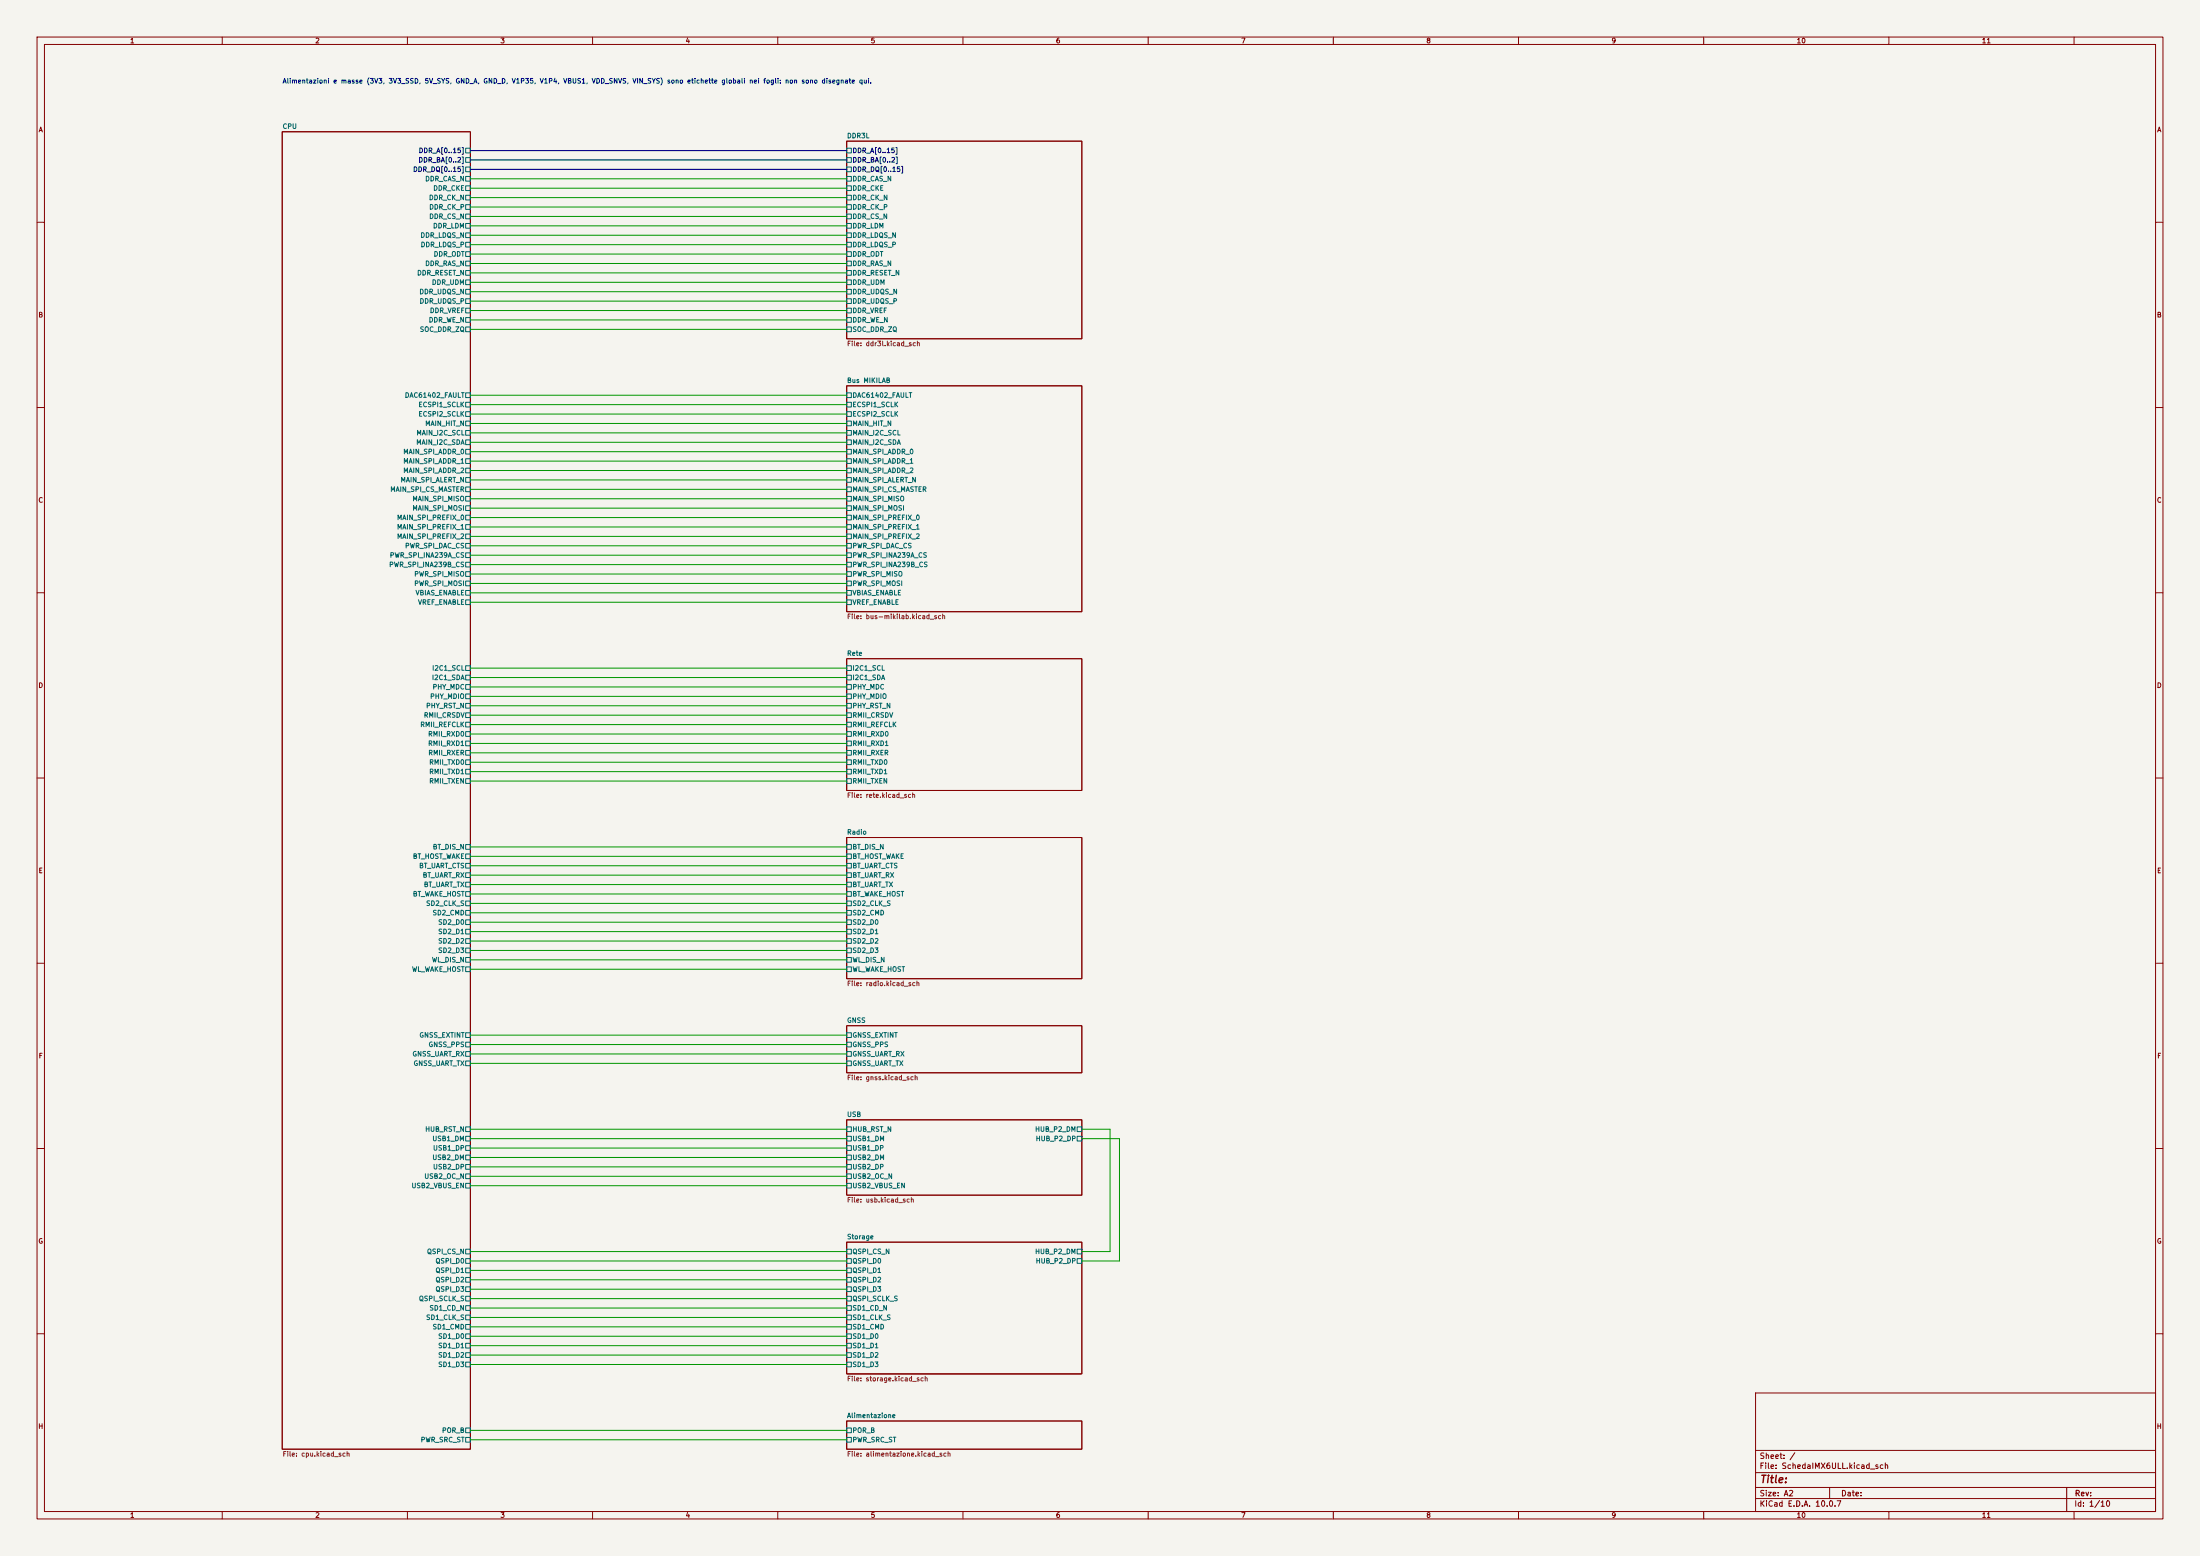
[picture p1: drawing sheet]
(kicad_sch (version 20260306) (generator "eeschema") (generator_version "10.0") (paper "A2") (lib_symbols) (sheet (at 228.60 38.10) (size 63.50 53.34) (exclude_from_sim no) (in_bom yes) (on_board yes) (dnp no) (fields_autoplaced yes) (stroke (width 0.1524) (type solid)) (fill (color 0 0 0 0)) (property "Sheetname" "DDR3L" (at 228.60 37.39 0) (effects (font (size 1.27 1.27)) (justify left bottom))) (property "Sheetfile" "ddr3l.kicad_sch" (at 228.60 92.02 0) (effects (font (size 1.27 1.27)) (justify left top))) (pin "DDR_A[0..15]" passive (at 228.60 40.64 180) (effects (font (size 1.27 1.27)) (justify left))) (pin "DDR_BA[0..2]" passive (at 228.60 43.18 180) (effects (font (size 1.27 1.27)) (justify left))) (pin "DDR_DQ[0..15]" passive (at 228.60 45.72 180) (effects (font (size 1.27 1.27)) (justify left))) (pin "DDR_CAS_N" passive (at 228.60 48.26 180) (effects (font (size 1.27 1.27)) (justify left))) (pin "DDR_CKE" passive (at 228.60 50.80 180) (effects (font (size 1.27 1.27)) (justify left))) (pin "DDR_CK_N" passive (at 228.60 53.34 180) (effects (font (size 1.27 1.27)) (justify left))) (pin "DDR_CK_P" passive (at 228.60 55.88 180) (effects (font (size 1.27 1.27)) (justify left))) (pin "DDR_CS_N" passive (at 228.60 58.42 180) (effects (font (size 1.27 1.27)) (justify left))) (pin "DDR_LDM" passive (at 228.60 60.96 180) (effects (font (size 1.27 1.27)) (justify left))) (pin "DDR_LDQS_N" passive (at 228.60 63.50 180) (effects (font (size 1.27 1.27)) (justify left))) (pin "DDR_LDQS_P" passive (at 228.60 66.04 180) (effects (font (size 1.27 1.27)) (justify left))) (pin "DDR_ODT" passive (at 228.60 68.58 180) (effects (font (size 1.27 1.27)) (justify left))) (pin "DDR_RAS_N" passive (at 228.60 71.12 180) (effects (font (size 1.27 1.27)) (justify left))) (pin "DDR_RESET_N" passive (at 228.60 73.66 180) (effects (font (size 1.27 1.27)) (justify left))) (pin "DDR_UDM" passive (at 228.60 76.20 180) (effects (font (size 1.27 1.27)) (justify left))) (pin "DDR_UDQS_N" passive (at 228.60 78.74 180) (effects (font (size 1.27 1.27)) (justify left))) (pin "DDR_UDQS_P" passive (at 228.60 81.28 180) (effects (font (size 1.27 1.27)) (justify left))) (pin "DDR_VREF" passive (at 228.60 83.82 180) (effects (font (size 1.27 1.27)) (justify left))) (pin "DDR_WE_N" passive (at 228.60 86.36 180) (effects (font (size 1.27 1.27)) (justify left))) (pin "SOC_DDR_ZQ" passive (at 228.60 88.90 180) (effects (font (size 1.27 1.27)) (justify left)))) (sheet (at 228.60 104.14) (size 63.50 60.96) (exclude_from_sim no) (in_bom yes) (on_board yes) (dnp no) (fields_autoplaced yes) (stroke (width 0.1524) (type solid)) (fill (color 0 0 0 0)) (property "Sheetname" "Bus MIKILAB" (at 228.60 103.43 0) (effects (font (size 1.27 1.27)) (justify left bottom))) (property "Sheetfile" "bus-mikilab.kicad_sch" (at 228.60 165.68 0) (effects (font (size 1.27 1.27)) (justify left top))) (pin "DAC61402_FAULT" passive (at 228.60 106.68 180) (effects (font (size 1.27 1.27)) (justify left))) (pin "ECSPI1_SCLK" passive (at 228.60 109.22 180) (effects (font (size 1.27 1.27)) (justify left))) (pin "ECSPI2_SCLK" passive (at 228.60 111.76 180) (effects (font (size 1.27 1.27)) (justify left))) (pin "MAIN_HIT_N" passive (at 228.60 114.30 180) (effects (font (size 1.27 1.27)) (justify left))) (pin "MAIN_I2C_SCL" passive (at 228.60 116.84 180) (effects (font (size 1.27 1.27)) (justify left))) (pin "MAIN_I2C_SDA" passive (at 228.60 119.38 180) (effects (font (size 1.27 1.27)) (justify left))) (pin "MAIN_SPI_ADDR_0" passive (at 228.60 121.92 180) (effects (font (size 1.27 1.27)) (justify left))) (pin "MAIN_SPI_ADDR_1" passive (at 228.60 124.46 180) (effects (font (size 1.27 1.27)) (justify left))) (pin "MAIN_SPI_ADDR_2" passive (at 228.60 127.00 180) (effects (font (size 1.27 1.27)) (justify left))) (pin "MAIN_SPI_ALERT_N" passive (at 228.60 129.54 180) (effects (font (size 1.27 1.27)) (justify left))) (pin "MAIN_SPI_CS_MASTER" passive (at 228.60 132.08 180) (effects (font (size 1.27 1.27)) (justify left))) (pin "MAIN_SPI_MISO" passive (at 228.60 134.62 180) (effects (font (size 1.27 1.27)) (justify left))) (pin "MAIN_SPI_MOSI" passive (at 228.60 137.16 180) (effects (font (size 1.27 1.27)) (justify left))) (pin "MAIN_SPI_PREFIX_0" passive (at 228.60 139.70 180) (effects (font (size 1.27 1.27)) (justify left))) (pin "MAIN_SPI_PREFIX_1" passive (at 228.60 142.24 180) (effects (font (size 1.27 1.27)) (justify left))) (pin "MAIN_SPI_PREFIX_2" passive (at 228.60 144.78 180) (effects (font (size 1.27 1.27)) (justify left))) (pin "PWR_SPI_DAC_CS" passive (at 228.60 147.32 180) (effects (font (size 1.27 1.27)) (justify left))) (pin "PWR_SPI_INA239A_CS" passive (at 228.60 149.86 180) (effects (font (size 1.27 1.27)) (justify left))) (pin "PWR_SPI_INA239B_CS" passive (at 228.60 152.40 180) (effects (font (size 1.27 1.27)) (justify left))) (pin "PWR_SPI_MISO" passive (at 228.60 154.94 180) (effects (font (size 1.27 1.27)) (justify left))) (pin "PWR_SPI_MOSI" passive (at 228.60 157.48 180) (effects (font (size 1.27 1.27)) (justify left))) (pin "VBIAS_ENABLE" passive (at 228.60 160.02 180) (effects (font (size 1.27 1.27)) (justify left))) (pin "VREF_ENABLE" passive (at 228.60 162.56 180) (effects (font (size 1.27 1.27)) (justify left)))) (sheet (at 228.60 177.80) (size 63.50 35.56) (exclude_from_sim no) (in_bom yes) (on_board yes) (dnp no) (fields_autoplaced yes) (stroke (width 0.1524) (type solid)) (fill (color 0 0 0 0)) (property "Sheetname" "Rete" (at 228.60 177.09 0) (effects (font (size 1.27 1.27)) (justify left bottom))) (property "Sheetfile" "rete.kicad_sch" (at 228.60 213.94 0) (effects (font (size 1.27 1.27)) (justify left top))) (pin "I2C1_SCL" passive (at 228.60 180.34 180) (effects (font (size 1.27 1.27)) (justify left))) (pin "I2C1_SDA" passive (at 228.60 182.88 180) (effects (font (size 1.27 1.27)) (justify left))) (pin "PHY_MDC" passive (at 228.60 185.42 180) (effects (font (size 1.27 1.27)) (justify left))) (pin "PHY_MDIO" passive (at 228.60 187.96 180) (effects (font (size 1.27 1.27)) (justify left))) (pin "PHY_RST_N" passive (at 228.60 190.50 180) (effects (font (size 1.27 1.27)) (justify left))) (pin "RMII_CRSDV" passive (at 228.60 193.04 180) (effects (font (size 1.27 1.27)) (justify left))) (pin "RMII_REFCLK" passive (at 228.60 195.58 180) (effects (font (size 1.27 1.27)) (justify left))) (pin "RMII_RXD0" passive (at 228.60 198.12 180) (effects (font (size 1.27 1.27)) (justify left))) (pin "RMII_RXD1" passive (at 228.60 200.66 180) (effects (font (size 1.27 1.27)) (justify left))) (pin "RMII_RXER" passive (at 228.60 203.20 180) (effects (font (size 1.27 1.27)) (justify left))) (pin "RMII_TXD0" passive (at 228.60 205.74 180) (effects (font (size 1.27 1.27)) (justify left))) (pin "RMII_TXD1" passive (at 228.60 208.28 180) (effects (font (size 1.27 1.27)) (justify left))) (pin "RMII_TXEN" passive (at 228.60 210.82 180) (effects (font (size 1.27 1.27)) (justify left)))) (sheet (at 228.60 226.06) (size 63.50 38.10) (exclude_from_sim no) (in_bom yes) (on_board yes) (dnp no) (fields_autoplaced yes) (stroke (width 0.1524) (type solid)) (fill (color 0 0 0 0)) (property "Sheetname" "Radio" (at 228.60 225.35 0) (effects (font (size 1.27 1.27)) (justify left bottom))) (property "Sheetfile" "radio.kicad_sch" (at 228.60 264.74 0) (effects (font (size 1.27 1.27)) (justify left top))) (pin "BT_DIS_N" passive (at 228.60 228.60 180) (effects (font (size 1.27 1.27)) (justify left))) (pin "BT_HOST_WAKE" passive (at 228.60 231.14 180) (effects (font (size 1.27 1.27)) (justify left))) (pin "BT_UART_CTS" passive (at 228.60 233.68 180) (effects (font (size 1.27 1.27)) (justify left))) (pin "BT_UART_RX" passive (at 228.60 236.22 180) (effects (font (size 1.27 1.27)) (justify left))) (pin "BT_UART_TX" passive (at 228.60 238.76 180) (effects (font (size 1.27 1.27)) (justify left))) (pin "BT_WAKE_HOST" passive (at 228.60 241.30 180) (effects (font (size 1.27 1.27)) (justify left))) (pin "SD2_CLK_S" passive (at 228.60 243.84 180) (effects (font (size 1.27 1.27)) (justify left))) (pin "SD2_CMD" passive (at 228.60 246.38 180) (effects (font (size 1.27 1.27)) (justify left))) (pin "SD2_D0" passive (at 228.60 248.92 180) (effects (font (size 1.27 1.27)) (justify left))) (pin "SD2_D1" passive (at 228.60 251.46 180) (effects (font (size 1.27 1.27)) (justify left))) (pin "SD2_D2" passive (at 228.60 254.00 180) (effects (font (size 1.27 1.27)) (justify left))) (pin "SD2_D3" passive (at 228.60 256.54 180) (effects (font (size 1.27 1.27)) (justify left))) (pin "WL_DIS_N" passive (at 228.60 259.08 180) (effects (font (size 1.27 1.27)) (justify left))) (pin "WL_WAKE_HOST" passive (at 228.60 261.62 180) (effects (font (size 1.27 1.27)) (justify left)))) (sheet (at 228.60 276.86) (size 63.50 12.70) (exclude_from_sim no) (in_bom yes) (on_board yes) (dnp no) (fields_autoplaced yes) (stroke (width 0.1524) (type solid)) (fill (color 0 0 0 0)) (property "Sheetname" "GNSS" (at 228.60 276.15 0) (effects (font (size 1.27 1.27)) (justify left bottom))) (property "Sheetfile" "gnss.kicad_sch" (at 228.60 290.14 0) (effects (font (size 1.27 1.27)) (justify left top))) (pin "GNSS_EXTINT" passive (at 228.60 279.40 180) (effects (font (size 1.27 1.27)) (justify left))) (pin "GNSS_PPS" passive (at 228.60 281.94 180) (effects (font (size 1.27 1.27)) (justify left))) (pin "GNSS_UART_RX" passive (at 228.60 284.48 180) (effects (font (size 1.27 1.27)) (justify left))) (pin "GNSS_UART_TX" passive (at 228.60 287.02 180) (effects (font (size 1.27 1.27)) (justify left)))) (sheet (at 228.60 302.26) (size 63.50 20.32) (exclude_from_sim no) (in_bom yes) (on_board yes) (dnp no) (fields_autoplaced yes) (stroke (width 0.1524) (type solid)) (fill (color 0 0 0 0)) (property "Sheetname" "USB" (at 228.60 301.55 0) (effects (font (size 1.27 1.27)) (justify left bottom))) (property "Sheetfile" "usb.kicad_sch" (at 228.60 323.16 0) (effects (font (size 1.27 1.27)) (justify left top))) (pin "HUB_RST_N" passive (at 228.60 304.80 180) (effects (font (size 1.27 1.27)) (justify left))) (pin "USB1_DM" passive (at 228.60 307.34 180) (effects (font (size 1.27 1.27)) (justify left))) (pin "USB1_DP" passive (at 228.60 309.88 180) (effects (font (size 1.27 1.27)) (justify left))) (pin "USB2_DM" passive (at 228.60 312.42 180) (effects (font (size 1.27 1.27)) (justify left))) (pin "USB2_DP" passive (at 228.60 314.96 180) (effects (font (size 1.27 1.27)) (justify left))) (pin "USB2_OC_N" passive (at 228.60 317.50 180) (effects (font (size 1.27 1.27)) (justify left))) (pin "USB2_VBUS_EN" passive (at 228.60 320.04 180) (effects (font (size 1.27 1.27)) (justify left))) (pin "HUB_P2_DM" passive (at 292.10 304.80 0) (effects (font (size 1.27 1.27)) (justify right))) (pin "HUB_P2_DP" passive (at 292.10 307.34 0) (effects (font (size 1.27 1.27)) (justify right)))) (sheet (at 228.60 335.28) (size 63.50 35.56) (exclude_from_sim no) (in_bom yes) (on_board yes) (dnp no) (fields_autoplaced yes) (stroke (width 0.1524) (type solid)) (fill (color 0 0 0 0)) (property "Sheetname" "Storage" (at 228.60 334.57 0) (effects (font (size 1.27 1.27)) (justify left bottom))) (property "Sheetfile" "storage.kicad_sch" (at 228.60 371.42 0) (effects (font (size 1.27 1.27)) (justify left top))) (pin "QSPI_CS_N" passive (at 228.60 337.82 180) (effects (font (size 1.27 1.27)) (justify left))) (pin "QSPI_D0" passive (at 228.60 340.36 180) (effects (font (size 1.27 1.27)) (justify left))) (pin "QSPI_D1" passive (at 228.60 342.90 180) (effects (font (size 1.27 1.27)) (justify left))) (pin "QSPI_D2" passive (at 228.60 345.44 180) (effects (font (size 1.27 1.27)) (justify left))) (pin "QSPI_D3" passive (at 228.60 347.98 180) (effects (font (size 1.27 1.27)) (justify left))) (pin "QSPI_SCLK_S" passive (at 228.60 350.52 180) (effects (font (size 1.27 1.27)) (justify left))) (pin "SD1_CD_N" passive (at 228.60 353.06 180) (effects (font (size 1.27 1.27)) (justify left))) (pin "SD1_CLK_S" passive (at 228.60 355.60 180) (effects (font (size 1.27 1.27)) (justify left))) (pin "SD1_CMD" passive (at 228.60 358.14 180) (effects (font (size 1.27 1.27)) (justify left))) (pin "SD1_D0" passive (at 228.60 360.68 180) (effects (font (size 1.27 1.27)) (justify left))) (pin "SD1_D1" passive (at 228.60 363.22 180) (effects (font (size 1.27 1.27)) (justify left))) (pin "SD1_D2" passive (at 228.60 365.76 180) (effects (font (size 1.27 1.27)) (justify left))) (pin "SD1_D3" passive (at 228.60 368.30 180) (effects (font (size 1.27 1.27)) (justify left))) (pin "HUB_P2_DM" passive (at 292.10 337.82 0) (effects (font (size 1.27 1.27)) (justify right))) (pin "HUB_P2_DP" passive (at 292.10 340.36 0) (effects (font (size 1.27 1.27)) (justify right)))) (sheet (at 228.60 383.54) (size 63.50 7.62) (exclude_from_sim no) (in_bom yes) (on_board yes) (dnp no) (fields_autoplaced yes) (stroke (width 0.1524) (type solid)) (fill (color 0 0 0 0)) (property "Sheetname" "Alimentazione" (at 228.60 382.83 0) (effects (font (size 1.27 1.27)) (justify left bottom))) (property "Sheetfile" "alimentazione.kicad_sch" (at 228.60 391.74 0) (effects (font (size 1.27 1.27)) (justify left top))) (pin "POR_B" passive (at 228.60 386.08 180) (effects (font (size 1.27 1.27)) (justify left))) (pin "PWR_SRC_ST" passive (at 228.60 388.62 180) (effects (font (size 1.27 1.27)) (justify left)))) (sheet (at 76.20 35.56) (size 50.80 355.60) (exclude_from_sim no) (in_bom yes) (on_board yes) (dnp no) (fields_autoplaced yes) (stroke (width 0.1524) (type solid)) (fill (color 0 0 0 0)) (property "Sheetname" "CPU" (at 76.20 34.85 0) (effects (font (size 1.27 1.27)) (justify left bottom))) (property "Sheetfile" "cpu.kicad_sch" (at 76.20 391.74 0) (effects (font (size 1.27 1.27)) (justify left top))) (pin "DDR_A[0..15]" passive (at 127.00 40.64 0) (effects (font (size 1.27 1.27)) (justify right))) (pin "DDR_BA[0..2]" passive (at 127.00 43.18 0) (effects (font (size 1.27 1.27)) (justify right))) (pin "DDR_DQ[0..15]" passive (at 127.00 45.72 0) (effects (font (size 1.27 1.27)) (justify right))) (pin "DDR_CAS_N" passive (at 127.00 48.26 0) (effects (font (size 1.27 1.27)) (justify right))) (pin "DDR_CKE" passive (at 127.00 50.80 0) (effects (font (size 1.27 1.27)) (justify right))) (pin "DDR_CK_N" passive (at 127.00 53.34 0) (effects (font (size 1.27 1.27)) (justify right))) (pin "DDR_CK_P" passive (at 127.00 55.88 0) (effects (font (size 1.27 1.27)) (justify right))) (pin "DDR_CS_N" passive (at 127.00 58.42 0) (effects (font (size 1.27 1.27)) (justify right))) (pin "DDR_LDM" passive (at 127.00 60.96 0) (effects (font (size 1.27 1.27)) (justify right))) (pin "DDR_LDQS_N" passive (at 127.00 63.50 0) (effects (font (size 1.27 1.27)) (justify right))) (pin "DDR_LDQS_P" passive (at 127.00 66.04 0) (effects (font (size 1.27 1.27)) (justify right))) (pin "DDR_ODT" passive (at 127.00 68.58 0) (effects (font (size 1.27 1.27)) (justify right))) (pin "DDR_RAS_N" passive (at 127.00 71.12 0) (effects (font (size 1.27 1.27)) (justify right))) (pin "DDR_RESET_N" passive (at 127.00 73.66 0) (effects (font (size 1.27 1.27)) (justify right))) (pin "DDR_UDM" passive (at 127.00 76.20 0) (effects (font (size 1.27 1.27)) (justify right))) (pin "DDR_UDQS_N" passive (at 127.00 78.74 0) (effects (font (size 1.27 1.27)) (justify right))) (pin "DDR_UDQS_P" passive (at 127.00 81.28 0) (effects (font (size 1.27 1.27)) (justify right))) (pin "DDR_VREF" passive (at 127.00 83.82 0) (effects (font (size 1.27 1.27)) (justify right))) (pin "DDR_WE_N" passive (at 127.00 86.36 0) (effects (font (size 1.27 1.27)) (justify right))) (pin "SOC_DDR_ZQ" passive (at 127.00 88.90 0) (effects (font (size 1.27 1.27)) (justify right))) (pin "DAC61402_FAULT" passive (at 127.00 106.68 0) (effects (font (size 1.27 1.27)) (justify right))) (pin "ECSPI1_SCLK" passive (at 127.00 109.22 0) (effects (font (size 1.27 1.27)) (justify right))) (pin "ECSPI2_SCLK" passive (at 127.00 111.76 0) (effects (font (size 1.27 1.27)) (justify right))) (pin "MAIN_HIT_N" passive (at 127.00 114.30 0) (effects (font (size 1.27 1.27)) (justify right))) (pin "MAIN_I2C_SCL" passive (at 127.00 116.84 0) (effects (font (size 1.27 1.27)) (justify right))) (pin "MAIN_I2C_SDA" passive (at 127.00 119.38 0) (effects (font (size 1.27 1.27)) (justify right))) (pin "MAIN_SPI_ADDR_0" passive (at 127.00 121.92 0) (effects (font (size 1.27 1.27)) (justify right))) (pin "MAIN_SPI_ADDR_1" passive (at 127.00 124.46 0) (effects (font (size 1.27 1.27)) (justify right))) (pin "MAIN_SPI_ADDR_2" passive (at 127.00 127.00 0) (effects (font (size 1.27 1.27)) (justify right))) (pin "MAIN_SPI_ALERT_N" passive (at 127.00 129.54 0) (effects (font (size 1.27 1.27)) (justify right))) (pin "MAIN_SPI_CS_MASTER" passive (at 127.00 132.08 0) (effects (font (size 1.27 1.27)) (justify right))) (pin "MAIN_SPI_MISO" passive (at 127.00 134.62 0) (effects (font (size 1.27 1.27)) (justify right))) (pin "MAIN_SPI_MOSI" passive (at 127.00 137.16 0) (effects (font (size 1.27 1.27)) (justify right))) (pin "MAIN_SPI_PREFIX_0" passive (at 127.00 139.70 0) (effects (font (size 1.27 1.27)) (justify right))) (pin "MAIN_SPI_PREFIX_1" passive (at 127.00 142.24 0) (effects (font (size 1.27 1.27)) (justify right))) (pin "MAIN_SPI_PREFIX_2" passive (at 127.00 144.78 0) (effects (font (size 1.27 1.27)) (justify right))) (pin "PWR_SPI_DAC_CS" passive (at 127.00 147.32 0) (effects (font (size 1.27 1.27)) (justify right))) (pin "PWR_SPI_INA239A_CS" passive (at 127.00 149.86 0) (effects (font (size 1.27 1.27)) (justify right))) (pin "PWR_SPI_INA239B_CS" passive (at 127.00 152.40 0) (effects (font (size 1.27 1.27)) (justify right))) (pin "PWR_SPI_MISO" passive (at 127.00 154.94 0) (effects (font (size 1.27 1.27)) (justify right))) (pin "PWR_SPI_MOSI" passive (at 127.00 157.48 0) (effects (font (size 1.27 1.27)) (justify right))) (pin "VBIAS_ENABLE" passive (at 127.00 160.02 0) (effects (font (size 1.27 1.27)) (justify right))) (pin "VREF_ENABLE" passive (at 127.00 162.56 0) (effects (font (size 1.27 1.27)) (justify right))) (pin "I2C1_SCL" passive (at 127.00 180.34 0) (effects (font (size 1.27 1.27)) (justify right))) (pin "I2C1_SDA" passive (at 127.00 182.88 0) (effects (font (size 1.27 1.27)) (justify right))) (pin "PHY_MDC" passive (at 127.00 185.42 0) (effects (font (size 1.27 1.27)) (justify right))) (pin "PHY_MDIO" passive (at 127.00 187.96 0) (effects (font (size 1.27 1.27)) (justify right))) (pin "PHY_RST_N" passive (at 127.00 190.50 0) (effects (font (size 1.27 1.27)) (justify right))) (pin "RMII_CRSDV" passive (at 127.00 193.04 0) (effects (font (size 1.27 1.27)) (justify right))) (pin "RMII_REFCLK" passive (at 127.00 195.58 0) (effects (font (size 1.27 1.27)) (justify right))) (pin "RMII_RXD0" passive (at 127.00 198.12 0) (effects (font (size 1.27 1.27)) (justify right))) (pin "RMII_RXD1" passive (at 127.00 200.66 0) (effects (font (size 1.27 1.27)) (justify right))) (pin "RMII_RXER" passive (at 127.00 203.20 0) (effects (font (size 1.27 1.27)) (justify right))) (pin "RMII_TXD0" passive (at 127.00 205.74 0) (effects (font (size 1.27 1.27)) (justify right))) (pin "RMII_TXD1" passive (at 127.00 208.28 0) (effects (font (size 1.27 1.27)) (justify right))) (pin "RMII_TXEN" passive (at 127.00 210.82 0) (effects (font (size 1.27 1.27)) (justify right))) (pin "BT_DIS_N" passive (at 127.00 228.60 0) (effects (font (size 1.27 1.27)) (justify right))) (pin "BT_HOST_WAKE" passive (at 127.00 231.14 0) (effects (font (size 1.27 1.27)) (justify right))) (pin "BT_UART_CTS" passive (at 127.00 233.68 0) (effects (font (size 1.27 1.27)) (justify right))) (pin "BT_UART_RX" passive (at 127.00 236.22 0) (effects (font (size 1.27 1.27)) (justify right))) (pin "BT_UART_TX" passive (at 127.00 238.76 0) (effects (font (size 1.27 1.27)) (justify right))) (pin "BT_WAKE_HOST" passive (at 127.00 241.30 0) (effects (font (size 1.27 1.27)) (justify right))) (pin "SD2_CLK_S" passive (at 127.00 243.84 0) (effects (font (size 1.27 1.27)) (justify right))) (pin "SD2_CMD" passive (at 127.00 246.38 0) (effects (font (size 1.27 1.27)) (justify right))) (pin "SD2_D0" passive (at 127.00 248.92 0) (effects (font (size 1.27 1.27)) (justify right))) (pin "SD2_D1" passive (at 127.00 251.46 0) (effects (font (size 1.27 1.27)) (justify right))) (pin "SD2_D2" passive (at 127.00 254.00 0) (effects (font (size 1.27 1.27)) (justify right))) (pin "SD2_D3" passive (at 127.00 256.54 0) (effects (font (size 1.27 1.27)) (justify right))) (pin "WL_DIS_N" passive (at 127.00 259.08 0) (effects (font (size 1.27 1.27)) (justify right))) (pin "WL_WAKE_HOST" passive (at 127.00 261.62 0) (effects (font (size 1.27 1.27)) (justify right))) (pin "GNSS_EXTINT" passive (at 127.00 279.40 0) (effects (font (size 1.27 1.27)) (justify right))) (pin "GNSS_PPS" passive (at 127.00 281.94 0) (effects (font (size 1.27 1.27)) (justify right))) (pin "GNSS_UART_RX" passive (at 127.00 284.48 0) (effects (font (size 1.27 1.27)) (justify right))) (pin "GNSS_UART_TX" passive (at 127.00 287.02 0) (effects (font (size 1.27 1.27)) (justify right))) (pin "HUB_RST_N" passive (at 127.00 304.80 0) (effects (font (size 1.27 1.27)) (justify right))) (pin "USB1_DM" passive (at 127.00 307.34 0) (effects (font (size 1.27 1.27)) (justify right))) (pin "USB1_DP" passive (at 127.00 309.88 0) (effects (font (size 1.27 1.27)) (justify right))) (pin "USB2_DM" passive (at 127.00 312.42 0) (effects (font (size 1.27 1.27)) (justify right))) (pin "USB2_DP" passive (at 127.00 314.96 0) (effects (font (size 1.27 1.27)) (justify right))) (pin "USB2_OC_N" passive (at 127.00 317.50 0) (effects (font (size 1.27 1.27)) (justify right))) (pin "USB2_VBUS_EN" passive (at 127.00 320.04 0) (effects (font (size 1.27 1.27)) (justify right))) (pin "QSPI_CS_N" passive (at 127.00 337.82 0) (effects (font (size 1.27 1.27)) (justify right))) (pin "QSPI_D0" passive (at 127.00 340.36 0) (effects (font (size 1.27 1.27)) (justify right))) (pin "QSPI_D1" passive (at 127.00 342.90 0) (effects (font (size 1.27 1.27)) (justify right))) (pin "QSPI_D2" passive (at 127.00 345.44 0) (effects (font (size 1.27 1.27)) (justify right))) (pin "QSPI_D3" passive (at 127.00 347.98 0) (effects (font (size 1.27 1.27)) (justify right))) (pin "QSPI_SCLK_S" passive (at 127.00 350.52 0) (effects (font (size 1.27 1.27)) (justify right))) (pin "SD1_CD_N" passive (at 127.00 353.06 0) (effects (font (size 1.27 1.27)) (justify right))) (pin "SD1_CLK_S" passive (at 127.00 355.60 0) (effects (font (size 1.27 1.27)) (justify right))) (pin "SD1_CMD" passive (at 127.00 358.14 0) (effects (font (size 1.27 1.27)) (justify right))) (pin "SD1_D0" passive (at 127.00 360.68 0) (effects (font (size 1.27 1.27)) (justify right))) (pin "SD1_D1" passive (at 127.00 363.22 0) (effects (font (size 1.27 1.27)) (justify right))) (pin "SD1_D2" passive (at 127.00 365.76 0) (effects (font (size 1.27 1.27)) (justify right))) (pin "SD1_D3" passive (at 127.00 368.30 0) (effects (font (size 1.27 1.27)) (justify right))) (pin "POR_B" passive (at 127.00 386.08 0) (effects (font (size 1.27 1.27)) (justify right))) (pin "PWR_SRC_ST" passive (at 127.00 388.62 0) (effects (font (size 1.27 1.27)) (justify right)))) (text "Alimentazioni e masse (3V3, 3V3_SSD, 5V_SYS, GND_A, GND_D, V1P35, V1P4, VBUS1, VDD_SNVS, VIN_SYS) sono etichette globali nei fogli: non sono disegnate qui." (exclude_from_sim no) (at 76.20 22.86 0) (effects (font (size 1.27 1.27)) (justify left bottom))) (bus (pts (xy 127.00 40.64) (xy 228.60 40.64)) (stroke (width 0) (type default))) (bus (pts (xy 127.00 43.18) (xy 228.60 43.18)) (stroke (width 0) (type default))) (bus (pts (xy 127.00 45.72) (xy 228.60 45.72)) (stroke (width 0) (type default))) (wire (pts (xy 127.00 48.26) (xy 228.60 48.26)) (stroke (width 0) (type default))) (wire (pts (xy 127.00 50.80) (xy 228.60 50.80)) (stroke (width 0) (type default))) (wire (pts (xy 127.00 53.34) (xy 228.60 53.34)) (stroke (width 0) (type default))) (wire (pts (xy 127.00 55.88) (xy 228.60 55.88)) (stroke (width 0) (type default))) (wire (pts (xy 127.00 58.42) (xy 228.60 58.42)) (stroke (width 0) (type default))) (wire (pts (xy 127.00 60.96) (xy 228.60 60.96)) (stroke (width 0) (type default))) (wire (pts (xy 127.00 63.50) (xy 228.60 63.50)) (stroke (width 0) (type default))) (wire (pts (xy 127.00 66.04) (xy 228.60 66.04)) (stroke (width 0) (type default))) (wire (pts (xy 127.00 68.58) (xy 228.60 68.58)) (stroke (width 0) (type default))) (wire (pts (xy 127.00 71.12) (xy 228.60 71.12)) (stroke (width 0) (type default))) (wire (pts (xy 127.00 73.66) (xy 228.60 73.66)) (stroke (width 0) (type default))) (wire (pts (xy 127.00 76.20) (xy 228.60 76.20)) (stroke (width 0) (type default))) (wire (pts (xy 127.00 78.74) (xy 228.60 78.74)) (stroke (width 0) (type default))) (wire (pts (xy 127.00 81.28) (xy 228.60 81.28)) (stroke (width 0) (type default))) (wire (pts (xy 127.00 83.82) (xy 228.60 83.82)) (stroke (width 0) (type default))) (wire (pts (xy 127.00 86.36) (xy 228.60 86.36)) (stroke (width 0) (type default))) (wire (pts (xy 127.00 88.90) (xy 228.60 88.90)) (stroke (width 0) (type default))) (wire (pts (xy 127.00 106.68) (xy 228.60 106.68)) (stroke (width 0) (type default))) (wire (pts (xy 127.00 109.22) (xy 228.60 109.22)) (stroke (width 0) (type default))) (wire (pts (xy 127.00 111.76) (xy 228.60 111.76)) (stroke (width 0) (type default))) (wire (pts (xy 127.00 114.30) (xy 228.60 114.30)) (stroke (width 0) (type default))) (wire (pts (xy 127.00 116.84) (xy 228.60 116.84)) (stroke (width 0) (type default))) (wire (pts (xy 127.00 119.38) (xy 228.60 119.38)) (stroke (width 0) (type default))) (wire (pts (xy 127.00 121.92) (xy 228.60 121.92)) (stroke (width 0) (type default))) (wire (pts (xy 127.00 124.46) (xy 228.60 124.46)) (stroke (width 0) (type default))) (wire (pts (xy 127.00 127.00) (xy 228.60 127.00)) (stroke (width 0) (type default))) (wire (pts (xy 127.00 129.54) (xy 228.60 129.54)) (stroke (width 0) (type default))) (wire (pts (xy 127.00 132.08) (xy 228.60 132.08)) (stroke (width 0) (type default))) (wire (pts (xy 127.00 134.62) (xy 228.60 134.62)) (stroke (width 0) (type default))) (wire (pts (xy 127.00 137.16) (xy 228.60 137.16)) (stroke (width 0) (type default))) (wire (pts (xy 127.00 139.70) (xy 228.60 139.70)) (stroke (width 0) (type default))) (wire (pts (xy 127.00 142.24) (xy 228.60 142.24)) (stroke (width 0) (type default))) (wire (pts (xy 127.00 144.78) (xy 228.60 144.78)) (stroke (width 0) (type default))) (wire (pts (xy 127.00 147.32) (xy 228.60 147.32)) (stroke (width 0) (type default))) (wire (pts (xy 127.00 149.86) (xy 228.60 149.86)) (stroke (width 0) (type default))) (wire (pts (xy 127.00 152.40) (xy 228.60 152.40)) (stroke (width 0) (type default))) (wire (pts (xy 127.00 154.94) (xy 228.60 154.94)) (stroke (width 0) (type default))) (wire (pts (xy 127.00 157.48) (xy 228.60 157.48)) (stroke (width 0) (type default))) (wire (pts (xy 127.00 160.02) (xy 228.60 160.02)) (stroke (width 0) (type default))) (wire (pts (xy 127.00 162.56) (xy 228.60 162.56)) (stroke (width 0) (type default))) (wire (pts (xy 127.00 180.34) (xy 228.60 180.34)) (stroke (width 0) (type default))) (wire (pts (xy 127.00 182.88) (xy 228.60 182.88)) (stroke (width 0) (type default))) (wire (pts (xy 127.00 185.42) (xy 228.60 185.42)) (stroke (width 0) (type default))) (wire (pts (xy 127.00 187.96) (xy 228.60 187.96)) (stroke (width 0) (type default))) (wire (pts (xy 127.00 190.50) (xy 228.60 190.50)) (stroke (width 0) (type default))) (wire (pts (xy 127.00 193.04) (xy 228.60 193.04)) (stroke (width 0) (type default))) (wire (pts (xy 127.00 195.58) (xy 228.60 195.58)) (stroke (width 0) (type default))) (wire (pts (xy 127.00 198.12) (xy 228.60 198.12)) (stroke (width 0) (type default))) (wire (pts (xy 127.00 200.66) (xy 228.60 200.66)) (stroke (width 0) (type default))) (wire (pts (xy 127.00 203.20) (xy 228.60 203.20)) (stroke (width 0) (type default))) (wire (pts (xy 127.00 205.74) (xy 228.60 205.74)) (stroke (width 0) (type default))) (wire (pts (xy 127.00 208.28) (xy 228.60 208.28)) (stroke (width 0) (type default))) (wire (pts (xy 127.00 210.82) (xy 228.60 210.82)) (stroke (width 0) (type default))) (wire (pts (xy 127.00 228.60) (xy 228.60 228.60)) (stroke (width 0) (type default))) (wire (pts (xy 127.00 231.14) (xy 228.60 231.14)) (stroke (width 0) (type default))) (wire (pts (xy 127.00 233.68) (xy 228.60 233.68)) (stroke (width 0) (type default))) (wire (pts (xy 127.00 236.22) (xy 228.60 236.22)) (stroke (width 0) (type default))) (wire (pts (xy 127.00 238.76) (xy 228.60 238.76)) (stroke (width 0) (type default))) (wire (pts (xy 127.00 241.30) (xy 228.60 241.30)) (stroke (width 0) (type default))) (wire (pts (xy 127.00 243.84) (xy 228.60 243.84)) (stroke (width 0) (type default))) (wire (pts (xy 127.00 246.38) (xy 228.60 246.38)) (stroke (width 0) (type default))) (wire (pts (xy 127.00 248.92) (xy 228.60 248.92)) (stroke (width 0) (type default))) (wire (pts (xy 127.00 251.46) (xy 228.60 251.46)) (stroke (width 0) (type default))) (wire (pts (xy 127.00 254.00) (xy 228.60 254.00)) (stroke (width 0) (type default))) (wire (pts (xy 127.00 256.54) (xy 228.60 256.54)) (stroke (width 0) (type default))) (wire (pts (xy 127.00 259.08) (xy 228.60 259.08)) (stroke (width 0) (type default))) (wire (pts (xy 127.00 261.62) (xy 228.60 261.62)) (stroke (width 0) (type default))) (wire (pts (xy 127.00 279.40) (xy 228.60 279.40)) (stroke (width 0) (type default))) (wire (pts (xy 127.00 281.94) (xy 228.60 281.94)) (stroke (width 0) (type default))) (wire (pts (xy 127.00 284.48) (xy 228.60 284.48)) (stroke (width 0) (type default))) (wire (pts (xy 127.00 287.02) (xy 228.60 287.02)) (stroke (width 0) (type default))) (wire (pts (xy 127.00 304.80) (xy 228.60 304.80)) (stroke (width 0) (type default))) (wire (pts (xy 127.00 307.34) (xy 228.60 307.34)) (stroke (width 0) (type default))) (wire (pts (xy 127.00 309.88) (xy 228.60 309.88)) (stroke (width 0) (type default))) (wire (pts (xy 127.00 312.42) (xy 228.60 312.42)) (stroke (width 0) (type default))) (wire (pts (xy 127.00 314.96) (xy 228.60 314.96)) (stroke (width 0) (type default))) (wire (pts (xy 127.00 317.50) (xy 228.60 317.50)) (stroke (width 0) (type default))) (wire (pts (xy 127.00 320.04) (xy 228.60 320.04)) (stroke (width 0) (type default))) (wire (pts (xy 127.00 337.82) (xy 228.60 337.82)) (stroke (width 0) (type default))) (wire (pts (xy 127.00 340.36) (xy 228.60 340.36)) (stroke (width 0) (type default))) (wire (pts (xy 127.00 342.90) (xy 228.60 342.90)) (stroke (width 0) (type default))) (wire (pts (xy 127.00 345.44) (xy 228.60 345.44)) (stroke (width 0) (type default))) (wire (pts (xy 127.00 347.98) (xy 228.60 347.98)) (stroke (width 0) (type default))) (wire (pts (xy 127.00 350.52) (xy 228.60 350.52)) (stroke (width 0) (type default))) (wire (pts (xy 127.00 353.06) (xy 228.60 353.06)) (stroke (width 0) (type default))) (wire (pts (xy 127.00 355.60) (xy 228.60 355.60)) (stroke (width 0) (type default))) (wire (pts (xy 127.00 358.14) (xy 228.60 358.14)) (stroke (width 0) (type default))) (wire (pts (xy 127.00 360.68) (xy 228.60 360.68)) (stroke (width 0) (type default))) (wire (pts (xy 127.00 363.22) (xy 228.60 363.22)) (stroke (width 0) (type default))) (wire (pts (xy 127.00 365.76) (xy 228.60 365.76)) (stroke (width 0) (type default))) (wire (pts (xy 127.00 368.30) (xy 228.60 368.30)) (stroke (width 0) (type default))) (wire (pts (xy 127.00 386.08) (xy 228.60 386.08)) (stroke (width 0) (type default))) (wire (pts (xy 127.00 388.62) (xy 228.60 388.62)) (stroke (width 0) (type default))) (wire (pts (xy 292.10 337.82) (xy 299.72 337.82)) (stroke (width 0) (type default))) (wire (pts (xy 292.10 304.80) (xy 299.72 304.80)) (stroke (width 0) (type default))) (wire (pts (xy 299.72 304.80) (xy 299.72 337.82)) (stroke (width 0) (type default))) (wire (pts (xy 292.10 340.36) (xy 302.26 340.36)) (stroke (width 0) (type default))) (wire (pts (xy 292.10 307.34) (xy 302.26 307.34)) (stroke (width 0) (type default))) (wire (pts (xy 302.26 307.34) (xy 302.26 340.36)) (stroke (width 0) (type default))) (sheet_instances (path "" (page "1"))) (embedded_fonts no))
